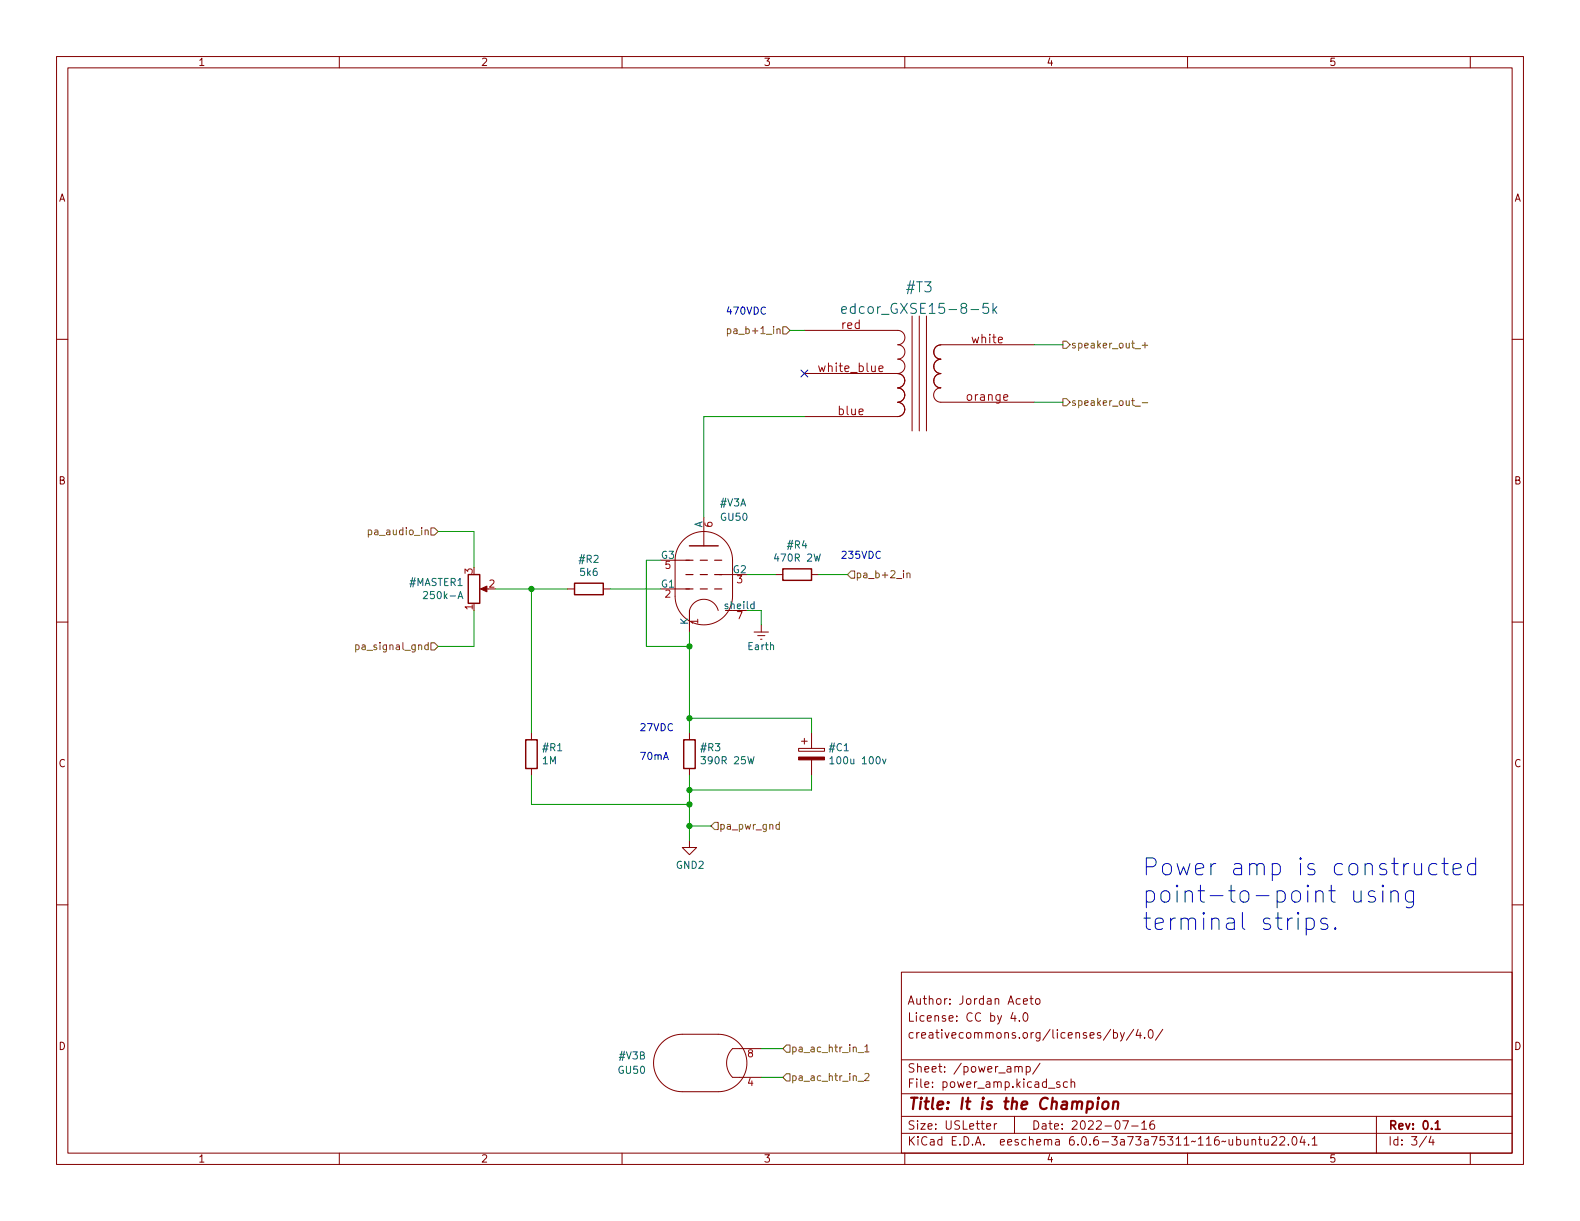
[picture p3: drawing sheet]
<svg xmlns="http://www.w3.org/2000/svg" width="279mm" height="216mm" viewBox="0 0 279 216" stroke-linecap="round" stroke-linejoin="round" font-family="sans-serif">
<g fill="none" stroke="#840000" stroke-width=".18">
<path d="M10 10h259.4v195.9h-259.4zM12 12h255.4v191.9h-255.4zM60 10v2M110 10v2M160 10v2M210 10v2M260 10v2M10 60h2M142.2 58.4h16.6a1.27 1.27 0 0 1 1.2 1.3 1.27 1.27 0 0 1-1.2 1.3 1.27 1.27 0 0 1 1.2 1.2 1.27 1.27 0 0 1-1.2 1.3 1.27 1.27 0 0 1 1.2 1.3 1.27 1.27 0 0 1-1.2 1.2M161.3 55.9v20.3M162.6 55.9v20.3M163.8 55.9v20.3"/>
<path d="M267.4 60h2M142.2 66h16.5M158.7 66.1a1.26 1.26 0 0 1 1.3 1.2 1.26 1.26 0 0 1-1.2 1.3M158.7 68.6a1.26 1.26 0 0 1 1.3 1.3 1.26 1.26 0 0 1-1.2 1.2 1.27 1.27 0 0 1 1.2 1.3 1.27 1.27 0 0 1-1.2 1.3h-16.6M166.4 63.5a1.26 1.26 0 0 0-1.3 1.3 1.26 1.26 0 0 0 1.3 1.2 1.27 1.27 0 0 0-1.3 1.3 1.27 1.27 0 0 0 1.3 1.3 1.27 1.27 0 0 0-1.3 1.2 1.27 1.27 0 0 0 1.3 1.3h16.5M182.9 61h-16.5a1.26 1.26 0 0 0-1.3 1.2 1.26 1.26 0 0 0 1.3 1.3M119.4 99.1v6.3M119.4 99.1a5.1 5.1 0 0 1 5.1-5.1 5.1 5.1 0 0 1 5 5.1v6.3M119.4 99.1h2.5M124.5 91.4v5.1M10 110h2M85.3 104.1h1.1"/>
<path d="M100.3 104.1h1.3M106.7 104.1h1.2M119.4 105.4a5.1 5.1 0 0 0 5.1 5.1 5.1 5.1 0 0 0 5-5.1M119.4 104.1h2.5M127 108a2.62 2.62 0 0 0-2.5-2 2.62 2.62 0 0 0-2.6 2v3.8M127.6 101.6h1.9M133.3 111.8h2.6M134 112.4h1.3M134.5 113h.2M134.6 110.5v1.3M137.2 101.6h1.2M143.5 101.6h1.3"/>
<path d="M267.4 110h2M94 129.5v1.3M94 135.9v1.3M121.9 129.5v1.3M121.9 135.9v1.3M141.2 132.3h4.6v.5h-4.6zM141.7 131.1h1M142.2 130.6v1M143.5 129.5v2.8M143.5 134.4v2.8M10 160h2M121.9 148.6v1.3h1.3l-1.3 1.2-1.3-1.2h1.3"/>
<path d="M267.4 160h2M159.4 171.9h108v32h-108zM179.1 179l-.3 1.1h.9M179.5 179.6v1M181 177.1l.7-.2-.1-.3h-.4l-.2 .2v.7h.6M181 179.2l.3-.1a.81 .81 0 0 1 .5 .6 .81 .81 0 0 1-.3 .8l-.1 .1a.81 .81 0 0 1-.4-1.4zM182.1 176.6h.6M182.3 176.1v1.3l.4 .2M183.3 176.6h.3l.3 .3v.4l-.3 .3-.3-.1-.2-.2v-.4zM117.1 184.4a5.1 5.1 0 0 1 3.5-1.5h6.4a5.1 5.1 0 0 1 5.1 5.1 5.1 5.1 0 0 1-5.1 5h-6.4a5.1 5.1 0 0 1-4.6-3.1 5.1 5.1 0 0 1 1.1-5.5zM134.6 185.4h-5.1a3.6 3.6 0 0 0 0 5.1h5.1M159.4 197.4h108"/>
<path d="M159.4 193.4h108M159.4 187.4h108M174.5 199.2l.7-.2-.1-.3h-.4l-.2 .2v.7h.6M175.8 198.7v1M176.3 198.7h-.3l-.2 .3M179.4 197.4v3M179.5 188.7l.2-.1 .3 .1 .1 .9M180.1 188.8l.2-.2 .4 .1 .1 .9M180.3 180.4v.2M181.5 188.7l.4-.1 .3 .3v.4l-.2 .2h-.5M181.5 188.6v1.5M183.9 188l-1.3 1.9"/>
<path d="M185.4 192.4h1.1M187.4 191.4l-.4-.1-.2 .2 .1 .2 .5 .2v.3h-.6M188.8 191.4l-.5-.1-.3 .3v.4l.2 .2h.6M189.4 191.4l.2-.1 .4 .1v.9M189.4 190.8v1.5M196.4 182l-1.3 1.9M196.9 182.6h.4l.3 .3v.4l-.1 .2h-.6M196.9 182.1v1.5M198.1 182.6l.4 1M198.5 198.2h1l-.6 1.5M198.8 182.6l-.5 1.3-.2 .2M200.1 199.1h1.2"/>
<path d="M200.5 182l-1.3 1.9M201.3 182l-.4 1.1h.9M201.6 182.6v1M201.9 198.6l.4-.4v1.5M201.9 199.7h.9M202.4 183.4v.2M203.2 182.2l.2-.1a.81 .81 0 0 1 .6 .6 .81 .81 0 0 1-.3 .8l-.2 .1a.81 .81 0 0 1-.3-1.4zM204 198.2a.59 .59 0 0 0-.7 .6v.6l.2 .2 .4 .1 .2-.2 .1-.5-.2-.2-.4-.1-.3 .3M205.6 182l-1.3 1.9M243.4 197.4v6.5M60 203.9v2M110 203.9v2"/>
<path d="M159.4 200.4h108M160 203.9v2M210 203.9v2M220 201.5l.1 .9 .4 .1 .2-.2M220.7 201.5v1M221.4 201.6l.2-.1h.4v1M221.4 201.5v1M222.5 201.5h.6M222.8 201v1.3l.3 .2M223.6 201.5l.1 .9 .3 .1 .3-.2M224.3 201.5v1M224.9 201.1l.6-.1 .2 .1 .1 .3-1 1.1h1"/>
<path d="M226.3 201.1l.6-.1 .2 .1 .1 .3-.9 1.1h.9M227.8 202.3v.2M228.7 201h.1a.81 .81 0 0 1 .6 .6 .81 .81 0 0 1-.3 .8l-.1 .1a.81 .81 0 0 1-.6-.6 .81 .81 0 0 1 .3-.9zM230.3 200.9l-.4 1.1h.9M230.6 201.5v1M231.4 202.3v.2M232 201.4l.5-.4v1.5M232 202.5h.9M252.3 200.9l-1.3 1.9M253 200.9l-.3 1.1h.9M253.4 201.5v1M260 203.9v2"/>
</g>
<path d="M253.8 198.6l.4-.4v1.5M253.8 199.7h.9" fill="none" stroke="#840000" stroke-width=".3"/>
<path d="M192.4 194.9l.2-.1 .5 .1 .2 .3-.1 .5a.66 .66 0 0 1-1 .3M194.2 194.8l-.2 1.3M194.3 194.1l-.2 .1 .1 .1 .1-.1v-.1l-.1 .2M195.1 195a.52 .52 0 0 1 .5-.2 .52 .52 0 0 1 .4 .4v.5a.55 .55 0 0 1-.6 .4 .55 .55 0 0 1-.5-.4zM196.9 195a.49 .49 0 0 1 .9 .1l-.2 1M196.9 194.8l-.1 1.3" fill="none" stroke="#840000" stroke-width=".4"/>
<path d="M121.9 96.5h5.1M82.8 101.6h2v5.1h-2zM101.6 103.1h5.1v2.1h-5.1zM138.4 100.6h5.1v2h-5.1zM93 130.8h2v5.1h-2zM120.9 130.8h2v5.1h-2z" fill="none" stroke="#840000" stroke-width=".25"/>
<g fill="#840000" stroke="#840000" stroke-width=".18">
<path d="M85 104.1l1.1-.5v1z"/>
<path d="M141.2 133.9h4.6v.5h-4.6z"/>
</g>
<path d="M148.8 54.8l.9-.1-.1-.4-.5-.1-.3 .3 .1 .8h.7M174.8 53.6h-.9l-.1 .9 .3-.2 .6 .1 .1 .3v.5l-.3 .2h-.4l-.3-.2M175.6 53.6v1.8M175.8 54.7l.5 .7M176.3 54.2l-.7 .7M74.9 104.7l.5-.1 .2 .4-.8 .9h.8M81 105.9l.4-1.3 .4 1.3M81.1 105.5h.6M146.8 134.2l.3-.4v1.3M146.8 135.1h.7M156.1 134.2l.3 .9 .3-.9" fill="none" stroke="#006464" stroke-width=".18"/>
<path d="M121.3 99.1h1.3M123.8 99.1h1.3M126.4 99.1h1.2M121.3 104.1h1.3M121.3 101.6h1.3M123.8 104.1h1.3M123.8 101.6h1.3M126.4 104.1h1.2M126.4 101.6h1.2" fill="none" stroke="#840000" stroke-width=".2"/>
<path d="M155.4 65.2l.8-.1-.1-.3-.5-.1-.2 .2 .1 .7h.6" fill="none" stroke="#a90000" stroke-width=".18"/>
<g fill="none" stroke="#725600" stroke-width=".18">
<path d="M128.6 58.2l.4-.1 .2 .3-.1 .5h-.5M128.6 58.1v1.3M138.4 57.8h.7l.6 .6-.6 .7h-.7zM188 60.3h.6l.6 .7-.6 .6h-.6zM188 70.5h.6l.6 .6-.6 .7h-.6zM200.7 61.7h1M200.7 71.8h1M202 61.1h1M202 71.2h1M202.5 60.6v.9M65.1 93.8l.4-.1 .2 .2-.1 .6h-.5M65.1 93.7v1.3"/>
<path d="M76.2 93.3h.6l.7 .7-.7 .6h-.6zM62.9 114.1l.4-.1 .2 .3-.1 .5h-.5M62.9 114v1.3M76.2 113.7h.6l.7 .6-.7 .6h-.6zM150.5 101h.6v1.2h-.6l-.6-.6zM160.4 101.4l.2-.1 .3 .1v.8M160.4 101.3v.9M126.4 145.4h.6v1.3h-.6l-.7-.6zM137.8 145.8h-.3l-.3 .2 .1 .6h.5M137.8 145.4v1.2M139.1 184.8h.6v1.3h-.6l-.7-.7zM139.1 189.9h.6v1.2h-.6l-.7-.6z"/>
<path d="M151.7 186.1h1M151.7 191.2h1M152.9 185.1l.4-.4v1.3M152.9 189.9l.5-.1 .3 .4-.8 .9h.8M152.9 186h.8"/>
</g>
<g fill="none" stroke="#0000c2" stroke-width=".18">
<path d="M239.4 157.5v1.6l.1 .3a.81 .81 0 0 0 1.2-.2M240.7 157.5v2M243.1 157.7l-.7-.2-.3 .2-.1 .2 .1 .5 1 .3 .2 .2-.2 .5-.3 .1h-.5l-.3-.1M244.5 157.5v2M246 157.8a.74 .74 0 0 1 1.2 .1v1.6M246 157.5v2M250 157.5v2.4a.81 .81 0 0 1-1.3 .5M250 157.7l-.3-.2h-.6l-.4 .3-.2 .3v.8l.3 .5 .3 .1h.6l.3-.1M250.1 152.7v1.6l.1 .2a.81 .81 0 0 0 1.2-.1M251.4 152.7v2M254.1 152.8l-.3-.1h-.6l-.4 .3-.1 .3v.8l.3 .4 .2 .2h.6l.3-.2M255 152.7h1.1"/>
<path d="M255.4 151.7v2.6l.1 .2 .6 .2M257 153.7l1.4-.3-.2-.6-.2-.1h-.6l-.3 .1-.1 .3v1.2l.1 .2 .3 .2h.6l.2-.2M261 152.8l-.3-.1h-.6l-.4 .3-.2 .3v.8l.3 .4 .3 .2h.6l.3-.2M261 151.7v3M231 162.5l.3-.2h.5l.5 .3 .1 .3v.9l-.3 .4-.3 .1h-.5l-.3-.1M231 162.3v3M234.7 162.5l-.7-.2-.3 .2-.2 .3 .2 .4 1 .3 .1 .3-.1 .4-.3 .1h-.6l-.3-.1M236.1 164.1l.2 .1-.2 .1-.1-.1 .1-.1v.2"/>
</g>
<g fill="none" stroke="#009600" stroke-width=".18">
<path d="M139.7 58.4h2.5M142.2 73.7h-17.7v17.7M182.9 61h5.1M182.9 71.1h5.1M77.5 94h6.3v6.3M116.8 99.1h-2.5v15.2h7.6M83.8 108v6.3h-6.3M87.6 104.1h12.7M94 104.1v25.4M107.9 104.1h8.9M121.9 111.8v17.7M132.1 108h2.5v2.5"/>
<path d="M132.1 101.6h5.1M144.8 101.6h5.1M94 137.2v5h27.9M121.9 127h21.6v2.5M121.9 137.2v11.4M143.5 137.2v2.5h-21.6M121.9 146.1h3.8M134.6 190.5h3.8M134.6 185.4h3.8"/>
</g>
<path d="M141.6 65.4l1.2 1.2M142.8 65.4l-1.2 1.2" fill="none" stroke="#000084" stroke-width=".18"/>
<g fill="#009600" stroke="#009600" stroke-width=".18">
<circle cx="121.9" cy="114.3" r=".46"/>
<circle cx="94" cy="104.1" r=".46"/>
<circle cx="121.9" cy="142.2" r=".46"/>
<circle cx="121.9" cy="146.1" r=".46"/>
<circle cx="121.9" cy="127" r=".46"/>
<circle cx="121.9" cy="139.7" r=".46"/>
</g>
<g font-size="4.2" fill="#0000c2">
<text x="201.9" y="154.8">Power amp is constructed</text>
<text x="201.9" y="159.7">point-to-point using</text>
<text x="201.9" y="164.5">terminal strips.</text>
</g>
<text font-size="2.8" fill="#840000" x="160.4" y="196.2">Title: It is the Champion</text>
<g font-size="2.5" fill="#006464">
<text x="160.4" y="51.7">#T3</text>
<text x="150.8" y="55.5">edcor_GXSE15-8-5k</text>
</g>
<g font-size="2.1" fill="#a90000">
<text x="148.8" y="58.2">red</text>
<text x="145" y="65.8">white_blue</text>
<text x="171.9" y="60.7">white</text>
<text x="171.1" y="70.9">orange</text>
<text x="148.3" y="73.4">blue</text>
</g>
<g font-size="2.1" fill="#840000">
<text x="160.4" y="177.6">Author: Jordan Aceto</text>
<text x="160.4" y="183.6">creativecommons.org/licenses/by/4.0/</text>
<text x="160.4" y="180.6">License: CC by 4.0</text>
<text x="160.4" y="189.7">Sheet: /power_amp/</text>
<text x="160.4" y="192.4">File: power_amp.kicad_sch</text>
<text x="160.4" y="202.5">KiCad E.D.A. eeschema 6.0.6-3a73a75311~116~ubuntu22.04.1</text>
<text x="160.4" y="199.7">Size: USLetter</text>
<text x="182.4" y="199.7">Date: 2022-07-16</text>
<text x="245.4" y="199.7">Rev: 0.1</text>
<text x="245.4" y="202.5">Id: 3/4</text>
</g>
<g font-size="1.8" fill="#840000">
<text x="35" y="11.6">1</text>
<text x="85" y="11.6">2</text>
<text x="135" y="11.6">3</text>
<text x="185" y="11.6">4</text>
<text x="235" y="11.6">5</text>
<text x="10.3" y="35.6">A</text>
<text x="267.7" y="35.6">A</text>
<text x="10.3" y="85.7">B</text>
<text x="267.7" y="85.7">B</text>
<text x="10.3" y="135.6">C</text>
<text x="267.7" y="135.6">C</text>
<text x="10.3" y="185.7">D</text>
<text x="267.7" y="185.7">D</text>
<text x="35" y="205.6">1</text>
<text x="85" y="205.6">2</text>
<text x="135" y="205.6">3</text>
<text x="185" y="205.6">4</text>
<text x="235" y="205.6">5</text>
</g>
<g font-size="1.8" fill="#0000c2">
<text x="128.3" y="55.6">470VDC</text>
<text x="148.6" y="98.8">235VDC</text>
<text x="113" y="129.3">27VDC</text>
<text x="113" y="134.4">70mA</text>
</g>
<g font-size="1.8" fill="#725600">
<text x="129.6" y="59.1">pa_b+1_in</text>
<text x="189.3" y="61.6">speaker_out_+</text>
<text x="189.3" y="71.8">speaker_out_-</text>
<text x="65.8" y="94.6">pa_audio_in</text>
<text x="151.2" y="102.2">pa_b+2_in</text>
<text x="63.7" y="114.9">pa_signal_gnd</text>
<text x="127.1" y="146.7">pa_pwr_gnd</text>
<text x="139.8" y="186.1">pa_ac_htr_in_1</text>
<text x="139.8" y="191.1">pa_ac_htr_in_2</text>
</g>
<g font-size="1.8" fill="#006464">
<text x="127.4" y="89.5">#V3A</text>
<text x="124.2" y="93.3" transform="rotate(-90 124.2 93.3)">A</text>
<text x="127.5" y="92.1">GU50</text>
<text x="102.5" y="99.5">#R2</text>
<text x="102.7" y="101.8">5k6</text>
<text x="116.9" y="98.8">G3</text>
<text x="129.6" y="101.3">G2</text>
<text x="137.3" y="99.3">470R 2W</text>
<text x="139.3" y="97">#R4</text>
<text x="72.4" y="103.6">#MASTER1</text>
<text x="75.4" y="105.9">250k-A</text>
<text x="116.9" y="103.9">G1</text>
<text x="128.3" y="107.7">sheild</text>
<text x="121.7" y="110.5" transform="rotate(-90 121.7 110.5)">K</text>
<text x="132.4" y="114.9">Earth</text>
<text x="95.9" y="135.1">1M</text>
<text x="96.1" y="132.8">#R1</text>
<text x="124" y="132.8">#R3</text>
<text x="124.5" y="135.1">390R 25W</text>
<text x="146.8" y="132.8">#C1</text>
<text x="147.5" y="135.1">100u 100v</text>
<text x="119.6" y="153.6">GND2</text>
<text x="109.4" y="189.9">GU50</text>
<text x="109.6" y="187.3">#V3B</text>
</g>
<g font-size="1.8" fill="#a90000">
<text x="126" y="93.2" transform="rotate(-90 126 93.2)">6</text>
<text x="83.6" y="101.5" transform="rotate(-90 83.6 101.5)">3</text>
<text x="117.6" y="100.6">5</text>
<text x="83.6" y="107.8" transform="rotate(-90 83.6 107.8)">1</text>
<text x="86.5" y="103.9">2</text>
<text x="117.6" y="105.7">2</text>
<text x="130.3" y="103.1">3</text>
<text x="123.4" y="110.3" transform="rotate(-90 123.4 110.3)">1</text>
<text x="130.3" y="109.5">7</text>
<text x="132.2" y="186.9">8</text>
<text x="132.2" y="192">4</text>
</g>
</svg>
